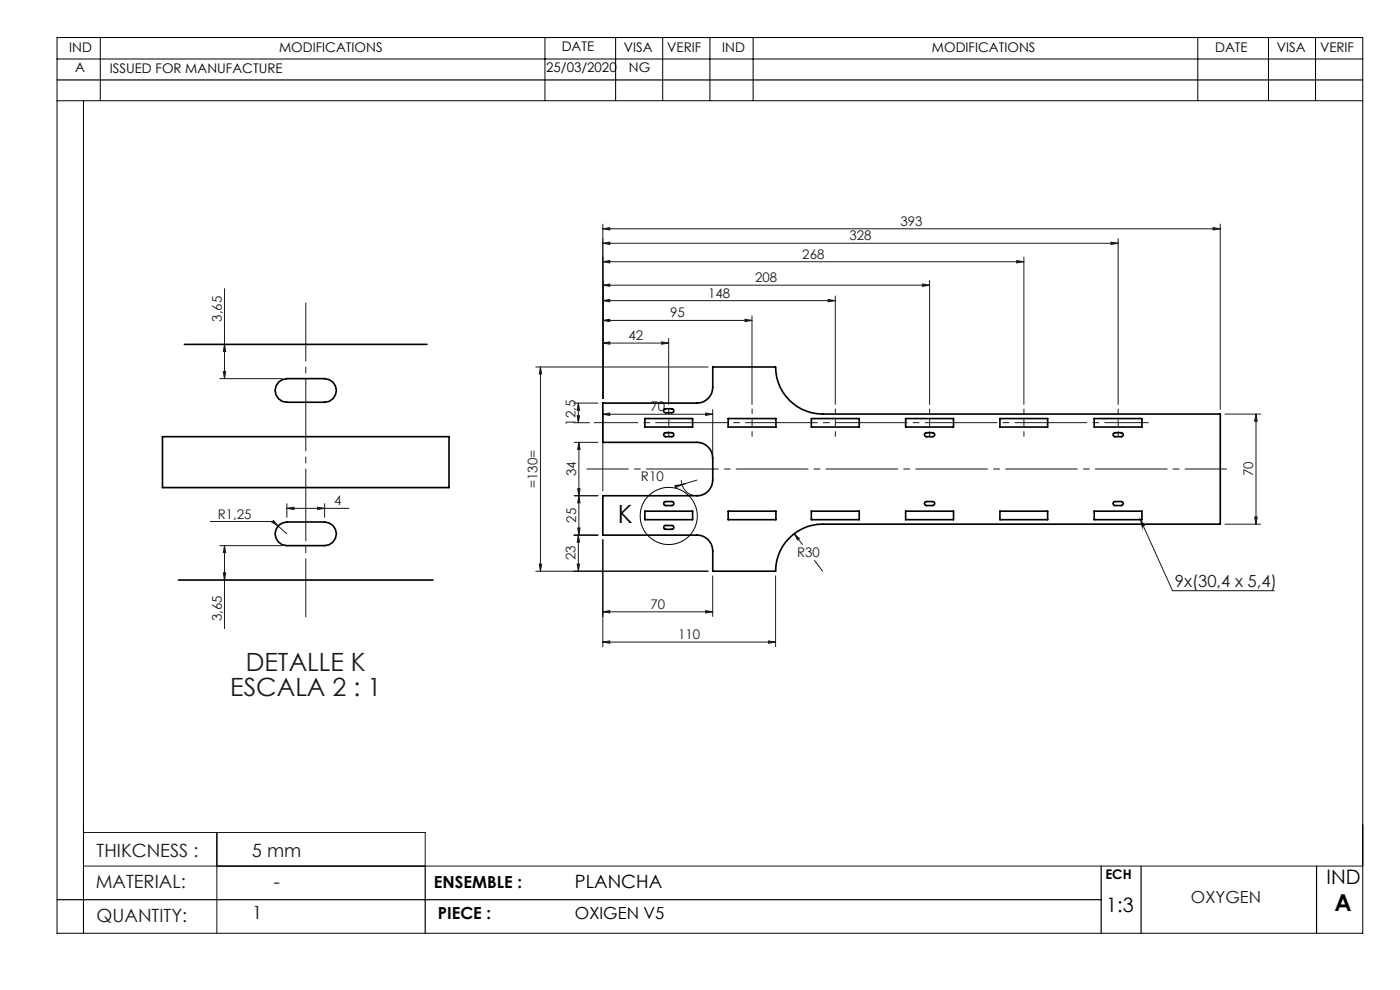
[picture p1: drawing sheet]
<svg xmlns="http://www.w3.org/2000/svg" width="297mm" height="210mm" viewBox="0 0 297 210" stroke-linecap="round" stroke-linejoin="round" font-family="sans-serif">
<g fill="none" stroke="#000" stroke-width=".21">
<path d="M12.1 12.5h277M12.1 8h277v190h-277zM21.3 8v13.3M115.6 8v13.3M130.6 8v13.3M140.6 8v13.3M150.6 8v13.3M159.8 8v13.3M254.1 8v13.3M269.1 8v13.3M279.1 8v13.3M12.1 21.4h277"/>
<path d="M17.7 21.4v176.6"/>
<circle cx="141.9" cy="109.4" r="6.1"/>
</g>
<g fill="none" stroke="#191924" stroke-width=".21">
<path d="M127.9 48.5l1.5-.2v.5zM127.9 55.5l1.5-.2v.5zM127.9 51.6l1.5-.2v.4zM127.9 47.5v37M127.9 48.5h131M127.9 55.5h89.3M127.9 51.6h109.3M197.2 59.5v26.3M215.7 55.3l1.5 .2-1.5 .3zM217.2 54.5v31.3M235.7 51.4l1.5 .2-1.5 .2zM237.2 50.6v35.2"/>
<path d="M257.4 48.3l1.5 .2-1.5 .3zM258.9 47.5v39.3M47.4 78.8h.5l-.3 1.5zM47.6 61.2v19.1M47.6 73.1l.3 1.4h-.5zM113.7 77.8h36.5M114.7 77.8l.2 1.5h-.5zM114.7 77.8v43.4M127.9 72.8l1.5-.3v.5zM127.9 68l1.5-.3v.5zM127.9 63.8l1.5-.3v.5zM127.9 60.5l1.5-.3v.5z"/>
<path d="M127.9 72.8h14M127.9 68h31.6M127.9 63.8h49.3M127.9 60.5h69.3M140.4 72.5l1.5 .3-1.5 .2zM141.9 71.8v14M158 67.7l1.5 .3-1.5 .2zM159.5 67v18.8M175.7 63.5l1.5 .3-1.5 .2zM177.2 62.8v23M195.7 60.2l1.5 .3-1.5 .2zM46.6 80.3h13.3"/>
<path d="M121.7 85.5h5.2M121.7 89.7h3.4M121.8 93.8h5.1M122.4 88.2h.5l-.2 1.5zM122.7 85.5l.2 1.5h-.5zM122.7 85.5v4.2M122.8 93.8l.2 1.5h-.4zM122.8 93.8v19.7M127.9 87.9l1.5-.3v.5zM127.9 86.9v17.3M127.9 87.9h23.3M149.7 87.6l1.5 .3-1.5 .2z"/>
<path d="M151.2 86.9v9.3M259.9 87.8h7.5M266.5 87.8l.2 1.6h-.5zM266.5 87.8v23.4M44.6 110.6h13.3l1.1 1M46.6 115.7h13.3M47.6 115.7l.3 1.5h-.5zM47.6 115.7v17.6M57.7 110.8l.3-.4 1 1.2zM59 111.6l1.9 1.6M60.9 107.8l1.5-.2v.5zM60.9 106.8v2.9"/>
<path d="M60.9 107.8h13.1M67.3 107.6l1.6 .2-1.6 .3zM68.9 106.8v2.9M114.4 119.7h.5l-.2 1.5zM121.7 113.5h5.2M121.8 105.2h5.1M122.4 119.7h.5l-.2 1.5zM122.6 112h.4l-.2 1.5zM122.6 103.7h.4l-.2 1.5zM122.7 113.5l.2 1.5h-.5zM122.7 113.5v7.7M122.8 105.2l.2 1.5h-.4z"/>
<path d="M127.9 114.5v22.7M143.2 103l1.5-.2-1.4 .7zM144.5 101.8a3.3 3.3 0 0 0 2.4 3.2M147.8 101.8l-3.1 1M168.5 113.2l1.7 2.3M168.5 113.2l1.1 1.1-.4 .2zM172.8 118.9l1.7 2.3M241.9 110.2l6.8 15.1h21.6M241.9 110.2l.9 1.3a.25 .25 0 0 0-.4-.1 .25 .25 0 0 0-.1 .3zM259.9 111.2h7.5M266.2 109.7h.5l-.2 1.5zM47.4 121.5h.5l-.3 1.5z"/>
<path d="M113.7 121.2h36.5M127.9 129.8l1.5-.3v.5zM127.9 136.2l1.5-.2v.4zM127.9 129.8h23.3M127.9 136.2h36.6M149.7 129.5l1.5 .3-1.5 .2zM151.2 122.2v8.6M163 136l1.5 .2-1.5 .2zM164.5 122.2v15M17.7 176.6h72.5v7.1M46 176.6v21.4M17.7 183.7h271.4"/>
</g>
<path d="M64.9 130.9v-66.6" fill="none" stroke="#191924" stroke-width=".21" stroke-dasharray="15.2 1.3 1.3 1.3" stroke-dashoffset="2.9"/>
<path d="M126.1 89.7h117.5" fill="none" stroke="#191924" stroke-width=".21" stroke-dasharray="15.2 1.3 1.3 1.3" stroke-dashoffset="6"/>
<path d="M141.9 92.6v-5.8M159.6 92.6v-5.8M177.2 92.6v-5.8M197.2 92.6v-5.8M217.2 92.6v-5.8M237.2 92.6v-5.8" fill="none" stroke="#191924" stroke-width=".21" stroke-dasharray="15.2 1.3 1.3 1.3" stroke-dashoffset="14.2"/>
<path d="M260.2 99.5h-135.7" fill="none" stroke="#191924" stroke-width=".21" stroke-dasharray="15.2 1.3 1.3 1.3" stroke-dashoffset="6.4"/>
<path d="M12.1 17h277M12.1 190.8h221.5M90.2 183.7v14.3M233.6 183.7v14.3M242.1 183.7v14.3M279.3 183.7v14.3" fill="none" stroke="#000" stroke-width=".25"/>
<g fill="#191924">
<path d="M241.9 110.2l.9 1.3a.25 .25 0 0 0-.4-.1 .25 .25 0 0 0-.1 .3z"/>
<path d="M143.2 103l.1 .5 1.4-.7zM168.5 113.2l.7 1.3 .4-.2zM58 110.4l-.3 .4 1.3 .8z"/>
<path d="M127.9 48.5l1.5-.2v.5zM257.4 48.3l1.5 .2-1.5 .3zM127.9 129.8l1.5-.3v.5zM149.7 129.5l1.5 .3-1.5 .2zM127.9 136.2l1.5-.2v.4zM163 136l1.5 .2-1.5 .2zM127.9 87.9l1.5-.3v.5zM149.7 87.6l1.5 .3-1.5 .2z"/>
<path d="M127.9 72.8l1.5-.3v.5zM140.4 72.5l1.5 .3-1.5 .2zM127.9 68l1.5-.3v.5zM158 67.7l1.5 .3-1.5 .2zM127.9 63.8l1.5-.3v.5zM175.7 63.5l1.5 .3-1.5 .2zM127.9 60.5l1.5-.3v.5zM195.7 60.2l1.5 .3-1.5 .2zM127.9 55.5l1.5-.2v.5zM215.7 55.3l1.5 .2-1.5 .3zM127.9 51.6l1.5-.2v.4zM235.7 51.4l1.5 .2-1.5 .2z"/>
<path d="M67.3 107.6l1.6 .2-1.6 .3zM60.9 107.8l1.5-.2v.5z"/>
<path d="M47.6 73.1l.3 1.4h-.5zM47.4 78.8h.5l-.3 1.5z"/>
<path d="M122.7 85.5l.2 1.5h-.5zM122.4 88.2h.5l-.2 1.5zM114.7 77.8l.2 1.5h-.5zM114.4 119.7h.5l-.2 1.5zM122.7 113.5l.2 1.5h-.5zM122.4 119.7h.5l-.2 1.5zM122.8 105.2l.2 1.5h-.4zM122.6 112h.4l-.2 1.5zM266.5 87.8l.2 1.6h-.5zM266.2 109.7h.5l-.2 1.5zM47.6 115.7l.3 1.5h-.5zM47.4 121.5h.5l-.3 1.5z"/>
<path d="M122.6 103.7h.4l-.2 1.5zM122.8 93.8l.2 1.5h-.4z"/>
</g>
<g fill="none" stroke="#000" stroke-width=".35">
<path d="M39.1 73.1h51.5M34.5 92.6h60.7v10.8h-60.7zM59.1 81.1l.8-.6 1-.2h8a2.5 2.5 0 0 1 2.5 2.5 2.5 2.5 0 0 1-2.5 2.5h-8a2.51 2.51 0 0 1-2.3-1.5 2.51 2.51 0 0 1 .5-2.7zM127.9 85.5h19.9a3.4 3.4 0 0 0 3.4-3.3v-4.4h13.3a10 10 0 0 0 10 10h84.4v23.4h-84.4a10 10 0 0 0-10 10h-13.3v-4.4a3.3 3.3 0 0 0-3.4-3.3h-19.9v-8.3h19.9a3.3 3.3 0 0 0 3.4-3.4v-4.6a3.4 3.4 0 0 0-3.4-3.4h-19.9zM136.8 88.8h10.1v1.8h-10.1zM140.9 86.8l.3-.1h1.3a.42 .42 0 0 1 .4 .4 .42 .42 0 0 1-.4 .5l-1.5-.1-.2-.2zM140.9 91.9l.3-.1h1.3a.42 .42 0 0 1 .4 .4 .42 .42 0 0 1-.4 .4h-1.5l-.2-.4zM154.5 88.8h10.1v1.8h-10.1zM172.1 88.8h10.2v1.8h-10.2zM192.1 88.8h10.2v1.8h-10.2zM196.1 92l.4-.2h1.4a.42 .42 0 0 1 .4 .4 .42 .42 0 0 1-.4 .4h-1.5l-.3-.3zM212.1 88.8h10.1v1.8h-10.1z"/>
<path d="M232.1 88.8h10.2v1.8h-10.2zM236.1 92l.4-.2h1.4a.42 .42 0 0 1 .4 .4 .42 .42 0 0 1-.4 .4h-1.5l-.3-.3zM59.1 111.5l.8-.6 1-.2h8a2.5 2.5 0 0 1 2.5 2.5 2.5 2.5 0 0 1-2.5 2.5h-8a2.51 2.51 0 0 1-2.3-1.5 2.51 2.51 0 0 1 .5-2.7zM136.8 108.4h10.1v1.8h-10.1zM140.9 111.6l1.6-.1a.41 .41 0 0 1 .4 .4 .41 .41 0 0 1-.4 .4l-1.5-.1-.2-.2zM140.9 106.5l1.6-.1a.42 .42 0 0 1 .4 .4 .42 .42 0 0 1-.4 .4h-1.5l-.2-.4zM154.5 108.4h10.1v1.8h-10.1zM172.1 108.4h10.2v1.8h-10.2zM192.1 108.4h10.2v1.8h-10.2zM196.3 106.5l1.6-.1a.42 .42 0 0 1 .4 .4 .42 .42 0 0 1-.4 .4h-1.5l-.3-.4zM212.1 108.4h10.1v1.8h-10.1zM232.1 108.4h10.2v1.8h-10.2z"/>
<path d="M236.3 106.5l1.6-.1a.42 .42 0 0 1 .4 .4 .42 .42 0 0 1-.4 .4h-1.5l-.3-.4zM37.9 123h54"/>
</g>
<text font-size="5.3" x="131.1" y="111">K</text>
<g font-size="5.3" fill="#191924">
<text x="52.1" y="142.4">DETALLE K</text>
<text x="48.9" y="147.6">ESCALA 2 : 1</text>
</g>
<text font-size="4.9" x="283.1" y="193.3">A</text>
<g font-size="4.2">
<text x="281.4" y="187.6">IND</text>
<text x="234.7" y="193.4">1:3</text>
</g>
<g font-size="3.9" fill="#191924">
<text x="20.5" y="181.8">THIKCNESS :</text>
<text x="53.5" y="181.8">5 mm</text>
<text x="20.3" y="188.3">MATERIAL:</text>
<text x="58.1" y="188.4">-</text>
<text x="20.5" y="195.5">QUANTITY:</text>
<text x="53.5" y="195">1</text>
</g>
<text font-size="3.9" x="122" y="188.4">PLANCHA</text>
<g font-size="3.5" fill="#191924">
<text x="249.2" y="124.5">9x(30,4 x 5,4)</text>
<text x="252.7" y="191.5">OXYGEN</text>
</g>
<g font-size="3.5">
<text x="92.1" y="188.4">ENSEMBLE :</text>
<text x="92.9" y="195">PIECE :</text>
<text x="122" y="195">OXIGEN V5</text>
</g>
<g font-size="2.8">
<text x="14.7" y="11">IND</text>
<text x="59.2" y="11">MODIFICATIONS</text>
<text x="119.2" y="10.9">DATE</text>
<text x="132.4" y="11">VISA</text>
<text x="141.5" y="11">VERIF</text>
<text x="153.2" y="11">IND</text>
<text x="197.7" y="11">MODIFICATIONS</text>
<text x="257.8" y="11">DATE</text>
<text x="270.9" y="11">VISA</text>
<text x="280" y="11.1">VERIF</text>
<text x="16" y="15.3">A</text>
<text x="23.3" y="15.5">ISSUED FOR MANUFACTURE</text>
<text x="115.9" y="15.3">25/03/2020</text>
<text x="133.4" y="15.3">NG</text>
<text x="234.5" y="186.5">ECH</text>
</g>
<g font-size="2.8" fill="#191924">
<text x="191" y="47.9">393</text>
<text x="180.2" y="51">328</text>
<text x="160.2" y="59.9">208</text>
<text x="170.2" y="54.9">268</text>
<text x="150.2" y="63.2">148</text>
<text x="47" y="68.2" transform="rotate(-90 47 68.2)">3,65</text>
<text x="142.2" y="67.3">95</text>
<text x="133.3" y="72.2">42</text>
<text x="138" y="87.2">70</text>
<text x="122.1" y="90.3" transform="rotate(-90 122.1 90.3)">12,5</text>
<text x="122.2" y="101" transform="rotate(-90 122.2 101)">34</text>
<text x="136" y="102">R10</text>
<text x="265.8" y="101" transform="rotate(-90 265.8 101)">70</text>
<text x="70.9" y="107.2">4</text>
<text x="114.1" y="103.5" transform="rotate(-90 114.1 103.5)">=130=</text>
<text x="46.2" y="110">R1,25</text>
<text x="122.2" y="110.9" transform="rotate(-90 122.2 110.9)">25</text>
<text x="122.1" y="118.9" transform="rotate(-90 122.1 118.9)">23</text>
<text x="169.1" y="118.2">R30</text>
<text x="47" y="131.8" transform="rotate(-90 47 131.8)">3,65</text>
<text x="138" y="129.1">70</text>
<text x="143.9" y="135.6">110</text>
</g>
</svg>
